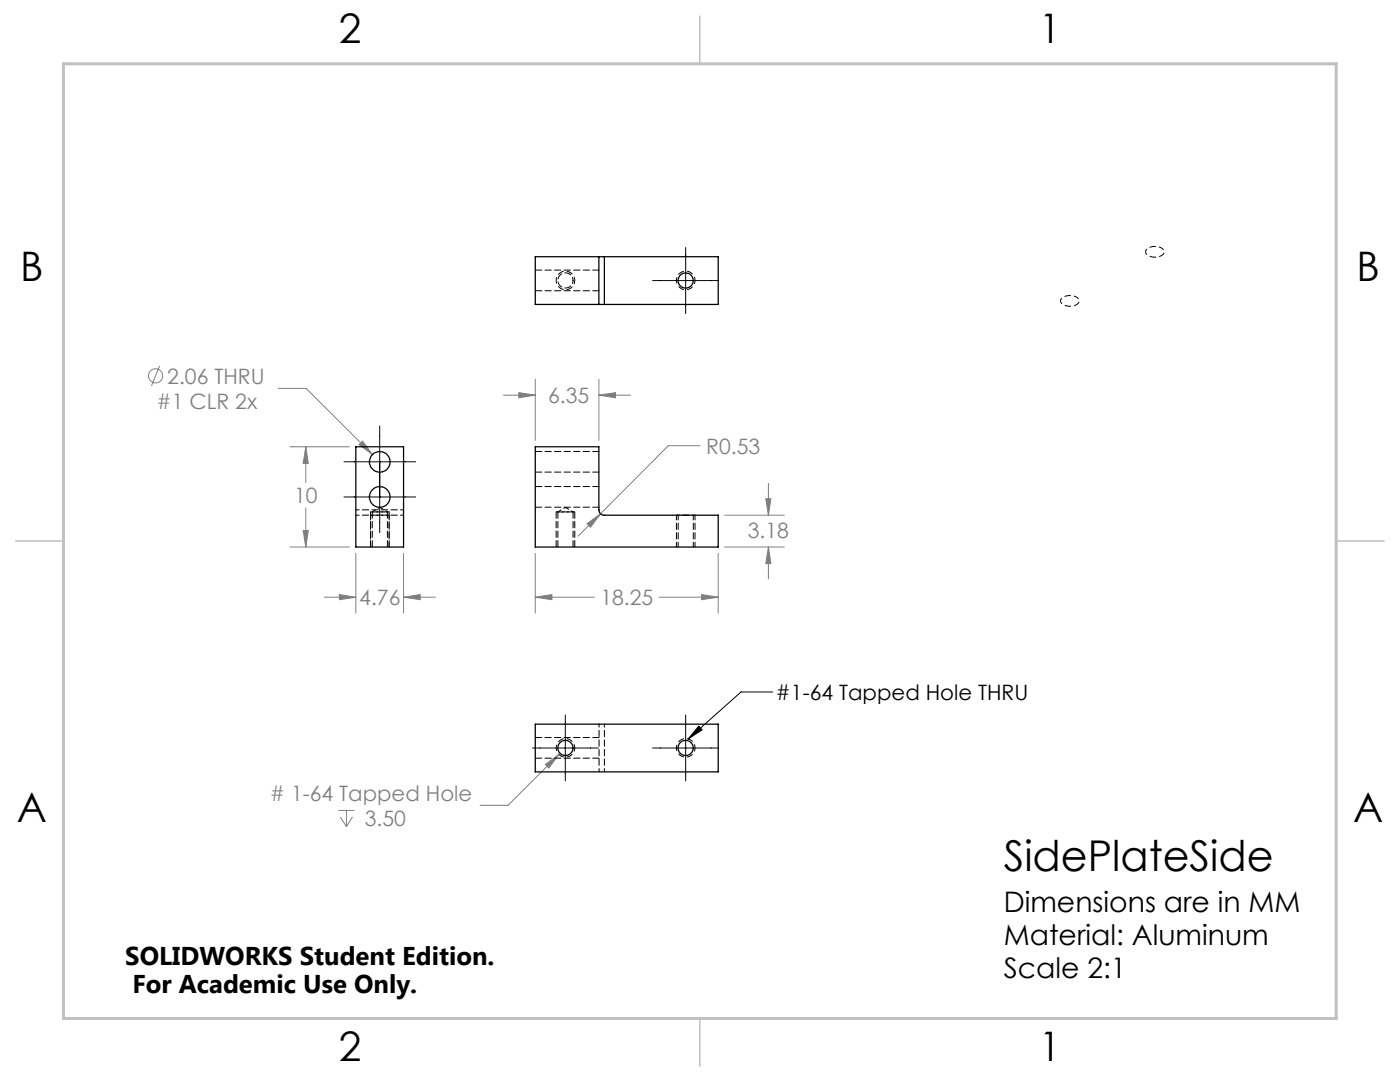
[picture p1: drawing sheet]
<svg xmlns="http://www.w3.org/2000/svg" width="279mm" height="216mm" viewBox="0 0 279 216" stroke-linecap="round" stroke-linejoin="round" font-family="sans-serif">
<g fill="none" stroke="#808080" stroke-width=".2">
<path d="M31.9 73l-1.7 4M55.6 77.5h5.5l13.2 13.2M100.5 78.8h6.3M103.5 78.4l3.3 .4-3.3 .6zM106.8 75.7v12.2M119.5 75.7v12.2M119.5 78.8h6.4M119.5 78.8l3.3-.4v1zM57.9 89.1h11.8M61 89.1v7.2M61 89.1l.5 3.4h-1zM71.6 88.7l.8-.7 1.9 2.7z"/>
<path d="M139.7 88.9h-6.3l-18 18.1M152.8 99.5h1l-.4 3.3zM153.4 96.4v6.4M57.9 109.1h11.8M60.5 105.9h1l-.5 3.2zM61 101.4v7.7M64.7 119.2h6.3M67.7 118.6l3.3 .6-3.3 .5zM71 110.4v11.9M80.5 119.2h6.4M80.5 110.4v11.9M80.5 119.2l3.4-.6v1.1z"/>
<path d="M106.8 110.4v11.9M106.8 119.2h11.8M106.8 119.2l3.3-.6v1.1zM117.2 104.5l2.6-2-1.9 2.7zM131.6 119.2h11.7M140 118.6l3.3 .6-3.3 .5zM143.3 110.4v11.9M144.6 109.1h11.9M144.6 102.8h11.9M153.4 109.1v6.4M153.4 109.1l.4 3.4h-1zM108.8 152.5l2.7-1.9-2 2.6z"/>
<path d="M111.5 150.6l-10.1 10.1h-5.6M67.5 161.7h3.2M67.9 163l1.2 2M69.1 161.7v3.3M70.3 163l-1.2 2"/>
<circle cx="31" cy="75" r="1.42"/>
</g>
<path d="M114.7 56a1.85 1.85 0 0 0-2.7-1.7 1.85 1.85 0 0 0-.2 3.2 1.85 1.85 0 0 0 2.9-1.3v-.2M138.7 56a1.85 1.85 0 0 0-2.7-1.7 1.85 1.85 0 0 0-.2 3.2 1.85 1.85 0 0 0 2.9-1.3v-.2M114.7 149.2a1.85 1.85 0 0 1-2.7 1.7 1.85 1.85 0 0 1-.2-3.2 1.85 1.85 0 0 1 2.9 1.3v.2M138.7 149.2a1.85 1.85 0 0 1-2.7 1.7 1.85 1.85 0 0 1-.2-3.2 1.85 1.85 0 0 1 2.9 1.3v.2" fill="none" stroke="#000" stroke-width=".2" stroke-dasharray="1.3 .6" stroke-dashoffset=".5" stroke-linecap="butt"/>
<path d="M214.8 59.3a2.41 2.41 0 0 0-3.1 .6 1.42 1.42 0 0 0 1.7 1.2 1.54 1.54 0 0 0 1.9-1.2l-.5-.6M231.8 49.5a2.41 2.41 0 0 0-3.1 .6 1.42 1.42 0 0 0 1.7 1.2 1.54 1.54 0 0 0 1.9-1.2l-.5-.6" fill="none" stroke="#000" stroke-width=".2" stroke-dasharray="1.3 .6" stroke-dashoffset=".7" stroke-linecap="butt"/>
<path d="M130.2 56h13.2M136.8 49.4v13.2M68.7 92.1h14.2M68.7 99.2h14.2M75.8 85v21.3M154.2 138.1h-6.3l-10.6 9.4M106.3 149.3h13.1M112.8 142.7v13.1M130.2 149.3h13.2M136.8 142.7v13.1M139.5 144.9l.6 .7-2.8 1.9z" fill="none" stroke="#000" stroke-width=".2"/>
<path d="M266.7 153.3v49.9h-240" fill="none" stroke="#c0c0c0" stroke-width=".2"/>
<path d="M139.7 3.2v9.5M3.1 107.9h9.6M266.7 107.9h9.5M139.7 203.2v9.6" fill="none" stroke="#c0c0c0" stroke-width=".3"/>
<path d="M12.7 12.7h254v190.5h-254z" fill="none" stroke="#c0c0c0" stroke-width=".6"/>
<path d="M74 109.1v-6.3M77.7 109.1v-6.3M135 109.1v-6.3M138.7 109.1v-6.3" fill="none" stroke="#000" stroke-width=".2" stroke-dasharray="1.3 .6" stroke-dashoffset=".3"/>
<path d="M77.7 102.8h-3.7M77.7 102.1h-3.7M114.7 102.1h-3.7M138.7 102.8h-3.7" fill="none" stroke="#000" stroke-width=".2" stroke-dasharray="1.3 .6" stroke-dashoffset=".7"/>
<path d="M74 109.1v-7M77.7 109.1v-7M111 109.1v-7M114.7 109.1v-7" fill="none" stroke="#000" stroke-width=".2" stroke-dasharray="1.3 .6"/>
<path d="M153.4 109.1l.4 3.4h-1zM152.8 99.5h1l-.4 3.3zM106.8 119.2l3.3-.6v1.1zM140 118.6l3.3 .6-3.3 .5zM117.2 104.5l.7 .7 1.9-2.7zM119.5 78.8l3.3-.4v1zM103.5 78.4l3.3 .4-3.3 .6zM72.4 88l-.8 .7 2.7 2zM61 89.1l.5 3.4h-1zM60.5 105.9h1l-.5 3.2zM80.5 119.2l3.4-.6v1.1zM67.7 118.6l3.3 .6-3.3 .5zM108.8 152.5l.7 .7 2-2.6z" fill="#808080"/>
<path d="M139.5 144.9l.6 .7-2.8 1.9z" fill="#000"/>
<g fill="none" stroke="#000" stroke-width=".25">
<path d="M119.5 51.2h1.1M119.5 51.2v9.5M119.5 51.2h-12.7v9.5h12.7M120.6 51.2h22.7v9.5h-22.7M120.6 51.2v9.5M119.5 60.7h1.1M71 89.1h9.5v20h-9.5zM106.8 89.1h12.7v12.6a1.02 1.02 0 0 0 1.1 1.1h22.7v6.3h-36.5zM106.8 144.5h36.5v9.5h-36.5z"/>
<circle cx="136.8" cy="56" r="1.52"/>
<circle cx="75.8" cy="92.2" r="2.06"/>
<circle cx="75.8" cy="99.2" r="2.06"/>
<circle cx="112.8" cy="149.2" r="1.52"/>
<circle cx="136.8" cy="149.2" r="1.53"/>
</g>
<path d="M77.3 102.1h-3M114.4 102.1h-3.1" fill="none" stroke="#000" stroke-width=".2" stroke-dasharray="1.3 .6" stroke-dashoffset=".1"/>
<path d="M106.9 58h12.7M119.6 53.9h-12.7M106.9 94.2h12.7M119.6 90.1h-12.7M119.6 97.1h-12.7M74.3 102.1v7M77.3 109.1v-7M106.9 101.2h12.7M111.3 102.1v7M114.4 109.1v-7M106.9 151.3h12.7M119.6 147.2h-12.7" fill="none" stroke="#000" stroke-width=".2" stroke-dasharray="1.3 .6"/>
<path d="M75.8 101.2l-1.5 .9M77.3 102.1l-1.5-.9M112.9 101.2l-1.6 .9M114.4 102.1l-1.5-.9" fill="none" stroke="#000" stroke-width=".2" stroke-dasharray="1.3 .6" stroke-dashoffset=".9"/>
<path d="M135.3 102.8v6.3M138.4 109.1v-6.3" fill="none" stroke="#000" stroke-width=".2" stroke-dasharray="1.3 .6" stroke-dashoffset=".3"/>
<path d="M114.4 56a1.51 1.51 0 0 1-2.2 1.3 1.51 1.51 0 0 1-.2-2.6 1.51 1.51 0 0 1 2.3 1l.1 .3" fill="none" stroke="#000" stroke-width=".2" stroke-dasharray="1.3 .6" stroke-dashoffset=".7"/>
<path d="M71 102.8h9.6M80.6 101.7h-9.6M119.6 144.5v9.5M120.6 154v-9.5" fill="none" stroke="#000" stroke-width=".2" stroke-dasharray="1.3 .6" stroke-dashoffset=".6"/>
<text font-size="8.5" x="200.3" y="173.8">SidePlateSide</text>
<g font-size="8.1">
<text x="67.6" y="8.5">2</text>
<text x="207.3" y="8.5">1</text>
<text x="4" y="56.2">B</text>
<text x="270.7" y="56.2">B</text>
<text x="3.3" y="164.1">A</text>
<text x="270" y="164.1">A</text>
<text x="67.6" y="211.7">2</text>
<text x="207.3" y="211.7">1</text>
</g>
<g font-size="5.6">
<text x="200.3" y="181.9">Dimensions are in MM</text>
<text x="200.3" y="188.5">Material: Aluminum</text>
<text x="200.3" y="195.2">Scale 2:1</text>
</g>
<g font-size="5.1">
<text x="25" y="192.5">SOLIDWORKS Student Edition.</text>
<text x="26.4" y="198.1">For Academic Use Only.</text>
</g>
<g font-size="4.2" fill="#808080">
<text x="33.4" y="76.5">2.06 THRU</text>
<text x="31.3" y="81.6">#1 CLR 2x</text>
<text x="109.4" y="80.4">6.35</text>
<text x="140.9" y="90.5">R0.53</text>
<text x="58.7" y="100.4">10</text>
<text x="149.2" y="107.3">3.18</text>
<text x="71.7" y="120.7">4.76</text>
<text x="119.8" y="120.7">18.25</text>
<text x="53.9" y="159.7"># 1-64 Tapped Hole</text>
<text x="72.8" y="164.8">3.50</text>
</g>
<text font-size="4.2" x="154.8" y="139.7">#1-64 Tapped Hole THRU</text>
</svg>
